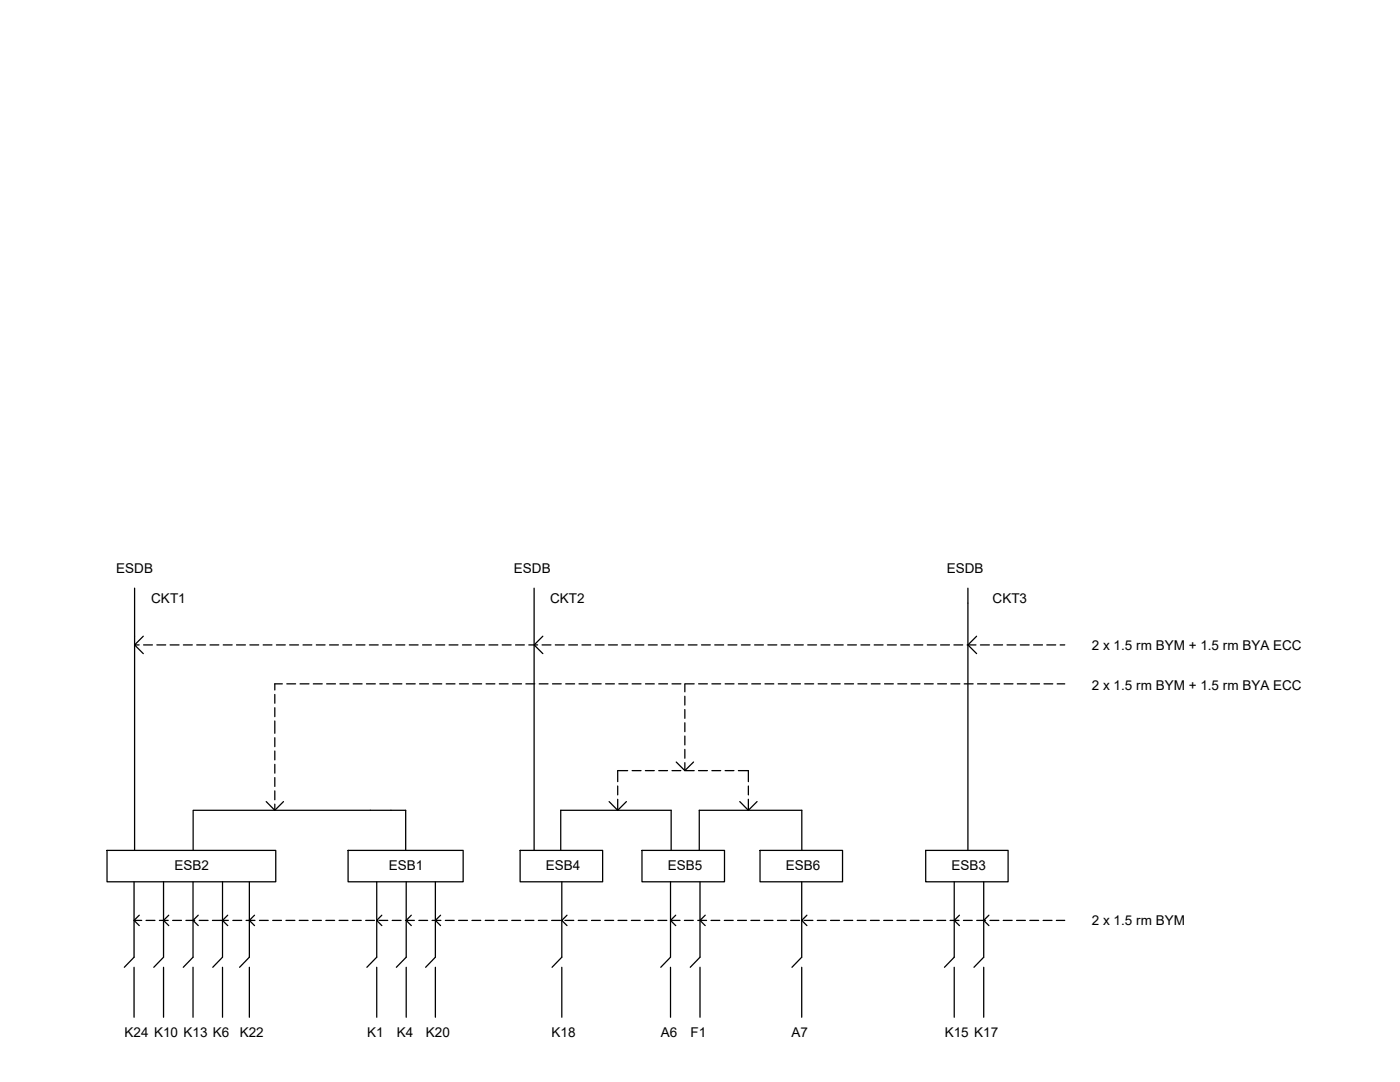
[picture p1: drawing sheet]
<svg xmlns="http://www.w3.org/2000/svg" width="279mm" height="216mm" viewBox="0 0 279 216" stroke-linecap="round" stroke-linejoin="round" font-family="sans-serif">
<!-- layer: 0 -->
<g fill="none" stroke="#000" stroke-width=".25">
<path d="M26.9 117.4v52.3M106.6 117.4v52.3M193.2 117.4v52.3M26.9 128.7h.9M28.6 127l-1.7 1.7 1.7 1.7M28.7 128.7h1.7M31.3 128.7h1.8M34 128.7h1.7M36.6 128.7h1.8M39.3 128.7h1.7M41.9 128.7h1.8M44.6 128.7h1.7"/>
<path d="M47.2 128.7h1.8M49.9 128.7h1.7M52.5 128.7h1.8M54.8 138.6v1.7M55.2 128.7h1.7M56.3 136.5h-1.5v1.2M57.2 136.5h1.8M57.8 128.7h1.8M59.9 136.5h1.8M60.5 128.7h1.7M62.5 136.5h1.8M63.1 128.7h1.8"/>
<path d="M65.2 136.5h1.8M65.8 128.7h1.7M67.8 136.5h1.8M68.4 128.7h1.8M70.5 136.5h1.8M71.1 128.7h1.7M73.1 136.5h1.8M73.7 128.7h1.8M75.8 136.5h1.8M76.4 128.7h1.7M78.4 136.5h1.8M79 128.7h1.8"/>
<path d="M81.1 136.5h1.8M81.7 128.7h1.7M83.7 136.5h1.8M84.3 128.7h1.8M86.4 136.5h1.8M87 128.7h1.8M89 136.5h1.8M89.6 128.7h1.8M91.7 136.5h1.8M92.3 128.7h1.7M94.3 136.5h1.8M94.9 128.7h1.8"/>
<path d="M97 136.5h1.8M97.6 128.7h1.8M99.7 136.5h1.7M100.2 128.7h1.8M102.3 136.5h1.8M102.9 128.7h1.7M104.9 136.5h1.8M105.5 128.7h1.8M107.6 136.5h1.8M108.2 128.7h1.8M108.3 127l-1.7 1.7 1.7 1.7M110.3 136.5h1.7"/>
<path d="M110.8 128.7h1.8M112.9 136.5h1.8M113.5 128.7h1.8M115.5 136.5h1.8M116.1 128.7h1.8M118.2 136.5h1.8M118.8 128.7h1.8M120.9 136.5h1.7M121.4 128.7h1.8M123.5 136.5h1.8M124.1 128.7h1.8M126.2 136.5h1.7"/>
<path d="M126.7 128.7h1.8M128.8 136.5h1.8M129.4 128.7h1.8M131.5 136.5h1.7M132 128.7h1.8M134.1 136.5h1.8M134.7 128.7h1.8M136.7 136.5v1.5M136.7 138.9v1.8M136.8 136.5h1.7M137.4 128.7h1.7M139.4 136.5h1.8"/>
<path d="M140 128.7h1.8M142.1 136.5h1.7M142.6 128.7h1.8M144.7 136.5h1.8M145.3 128.7h1.8M147.4 136.5h1.7M148 128.7h1.7M150 136.5h1.8M150.6 128.7h1.8M152.7 136.5h1.7M153.2 128.7h1.8M155.3 136.5h1.8"/>
<path d="M155.9 128.7h1.8M158 136.5h1.7M158.6 128.7h1.7M160.6 136.5h1.8M161.2 128.7h1.8M163.3 136.5h1.7M163.9 128.7h1.7M165.9 136.5h1.8M166.5 128.7h1.8M168.6 136.5h1.7M169.2 128.7h1.7M171.2 136.5h1.8"/>
<path d="M171.8 128.7h1.8M173.9 136.5h1.7M174.5 128.7h1.7M176.5 136.5h1.8M177.1 128.7h1.8M179.2 136.5h1.8M179.8 128.7h1.7M181.8 136.5h1.8M182.4 128.7h1.8M184.5 136.5h1.7M185.1 128.7h1.7M187.1 136.5h1.8"/>
<path d="M187.7 128.7h1.8M189.8 136.5h1.8M190.4 128.7h1.7M192.4 136.5h1.8M193 128.7h1.8M194.9 127l-1.7 1.7 1.7 1.7M195.1 136.5h1.8M195.7 128.7h1.7M197.7 136.5h1.8M198.3 128.7h1.8M200.4 136.5h1.8M201 128.7h1.7"/>
<path d="M203 136.5h1.8M203.6 128.7h1.8M205.7 136.5h1.8M206.3 128.7h1.7M208.3 136.5h1.8M208.9 128.7h1.8M211 136.5h1.5M211.6 128.7h.9M53.1 159.9l1.7 1.8 1.8-1.8M54.8 143.9v2.4M54.8 141.2v1.8M54.8 147.2v1.8"/>
<path d="M54.8 149.9v1.7M54.8 152.5v1.8M54.8 155.2v1.7M54.8 157.8v1.8M121.6 159.9l1.7 1.8 1.7-1.8M123.3 156.8v1.8M123.3 159.5v2.2M125.3 153.8h-2v2.2M126.2 153.8h1.7M128.8 153.8h1.8M131.5 153.8h1.7M134.1 153.8h1.8"/>
<path d="M135 152.1l1.7 1.7 1.7-1.7M136.7 141.6v1.7M136.7 144.2v1.8M136.7 146.9v1.7M136.7 149.5v1.8M136.7 152.2v1.6M136.8 153.8h1.7M139.4 153.8h1.8M142.1 153.8h1.7M144.7 153.8h1.8M147.4 153.8h2v2.2M147.6 159.9l1.8 1.8 1.7-1.8"/>
<path d="M149.4 156.8v1.8M149.4 159.5v2.2M21.4 169.7h33.6v6.3h-33.6zM26.8 176v15l-2 2M32.6 176v15l-1.9 2M38.5 176v15l-1.9 2M38.5 169.7v-8h42.5v8M44.4 176v15l-1.9 2M49.8 176v15l-2 2M54.8 160.5v1.2M69.5 169.7h22.9v6.3h-22.9zM75.2 176v15l-2 2"/>
<path d="M81.1 176v15l-2 2M86.9 176v15l-2 2M103.8 169.7h16.5v6.3h-16.5zM111.9 169.7v-8h22v8M112.1 176v15l-1.9 2M128.1 169.7h16.5v6.3h-16.5zM133.8 176v15l-1.9 2M139.6 169.7v-8h20.4v8M139.7 176v15l-1.9 2M151.7 169.7h16.4v6.3h-16.4zM160 176v15l-1.9 2M184.7 169.7h16.5v6.3h-16.5z"/>
<path d="M190.4 176v15l-1.9 2M196.3 176v15l-1.9 2M26.8 193v10M26.8 183.7h1.5M27.8 182.6l-1 1.1 1 1M29.1 183.7h1.8M31.8 183.7h1.8M32.6 193v10M33.7 182.6l-1.1 1.1 1.1 1M34.5 183.7h1.7M37.1 183.7h1.8M38.5 193v10"/>
<path d="M39.6 182.6l-1.1 1.1 1.1 1M39.8 183.7h1.7M42.4 183.7h3.2M44.4 193v10M45.4 182.6l-1 1.1 1 1M46.5 183.7h1.7M49.1 183.7h1.8M49.8 193v10M50.8 182.6l-1 1.1 1 1M51.8 183.7h1.7M54.4 183.7h1.8M57.1 183.7h1.7"/>
<path d="M59.7 183.7h1.8M62.4 183.7h1.7M65 183.7h1.8M67.7 183.7h1.7M70.3 183.7h1.8M73 183.7h1.7M75.2 193v10M75.6 183.7h1.8M76.2 182.6l-1 1.1 1 1M78.3 183.7h1.8M80.9 183.7h1.8M81.1 193v10"/>
<path d="M82.1 182.6l-1 1.1 1 1M83.6 183.7h1.7M86.2 183.7h1.8M86.9 193v10M87.9 182.6l-1 1.1 1 1M88.9 183.7h1.8M91.5 183.7h1.8M94.2 183.7h1.7M96.8 183.7h1.8M99.5 183.7h1.8M102.1 183.7h1.8M104.8 183.7h1.8"/>
<path d="M107.4 183.7h1.8M110.1 183.7h1.8M112.1 193v10M112.7 183.7h1.8M113.2 182.6l-1.1 1.1 1.1 1M115.4 183.7h1.8M118 183.7h1.8M120.7 183.7h1.8M123.3 183.7h1.8M126 183.7h1.8M128.7 183.7h1.7M131.3 183.7h1.8"/>
<path d="M133.8 193v10M133.9 183.7h1.8M134.9 182.6l-1.1 1.1 1.1 1M136.6 183.7h1.8M139.3 183.7h1.7M139.7 193v10M140.7 182.6l-1 1.1 1 1M141.9 183.7h1.8M144.5 183.7h1.8M147.2 183.7h1.8M149.9 183.7h1.7M152.5 183.7h1.8"/>
<path d="M155.2 183.7h1.7M157.8 183.7h1.8M160 193v10M160.5 183.7h1.7M161 182.6l-1 1.1 1 1M163.1 183.7h1.8M165.8 183.7h1.7M168.4 183.7h1.8M171.1 183.7h1.7M173.7 183.7h1.8M176.4 183.7h1.7M179 183.7h1.8"/>
<path d="M181.7 183.7h1.7M184.3 183.7h1.8M187 183.7h1.7M189.6 183.7h1.8M190.4 193v10M191.5 182.6l-1.1 1.1 1.1 1M192.3 183.7h1.7M194.9 183.7h1.8M196.3 193v10M197.4 182.6l-1.1 1.1 1.1 1M197.6 183.7h1.7M200.2 183.7h1.8"/>
<path d="M202.9 183.7h1.7M205.5 183.7h1.8M208.2 183.7h1.8M210.8 183.7h1.7"/>
</g>
<g font-size="2.7">
<text x="23.2" y="114.4">ESDB</text>
<text x="102.6" y="114.4">ESDB</text>
<text x="188.9" y="114.4">ESDB</text>
<text x="30.2" y="120.4">CKT1</text>
<text x="109.8" y="120.4">CKT2</text>
<text x="198.1" y="120.4">CKT3</text>
<text x="217.9" y="129.7">2 x 1.5 rm BYM + 1.5 rm BYA ECC</text>
<text x="217.9" y="137.6">2 x 1.5 rm BYM + 1.5 rm BYA ECC</text>
<text x="34.8" y="173.6">ESB2</text>
<text x="77.6" y="173.6">ESB1</text>
<text x="108.9" y="173.6">ESB4</text>
<text x="133.3" y="173.6">ESB5</text>
<text x="156.8" y="173.6">ESB6</text>
<text x="189.9" y="173.6">ESB3</text>
<text x="217.9" y="184.6">2 x 1.5 rm BYM</text>
<text x="24.8" y="207">K24 K10 K13 K6</text>
<text x="47.9" y="207">K22</text>
<text x="73.3" y="207">K1</text>
<text x="79.2" y="207">K4</text>
<text x="85" y="207">K20</text>
<text x="110.1" y="207">K18</text>
<text x="131.9" y="207">A6</text>
<text x="137.8" y="207">F1</text>
<text x="158" y="207">A7</text>
<text x="188.5" y="207">K15 K17</text>
</g>
</svg>
